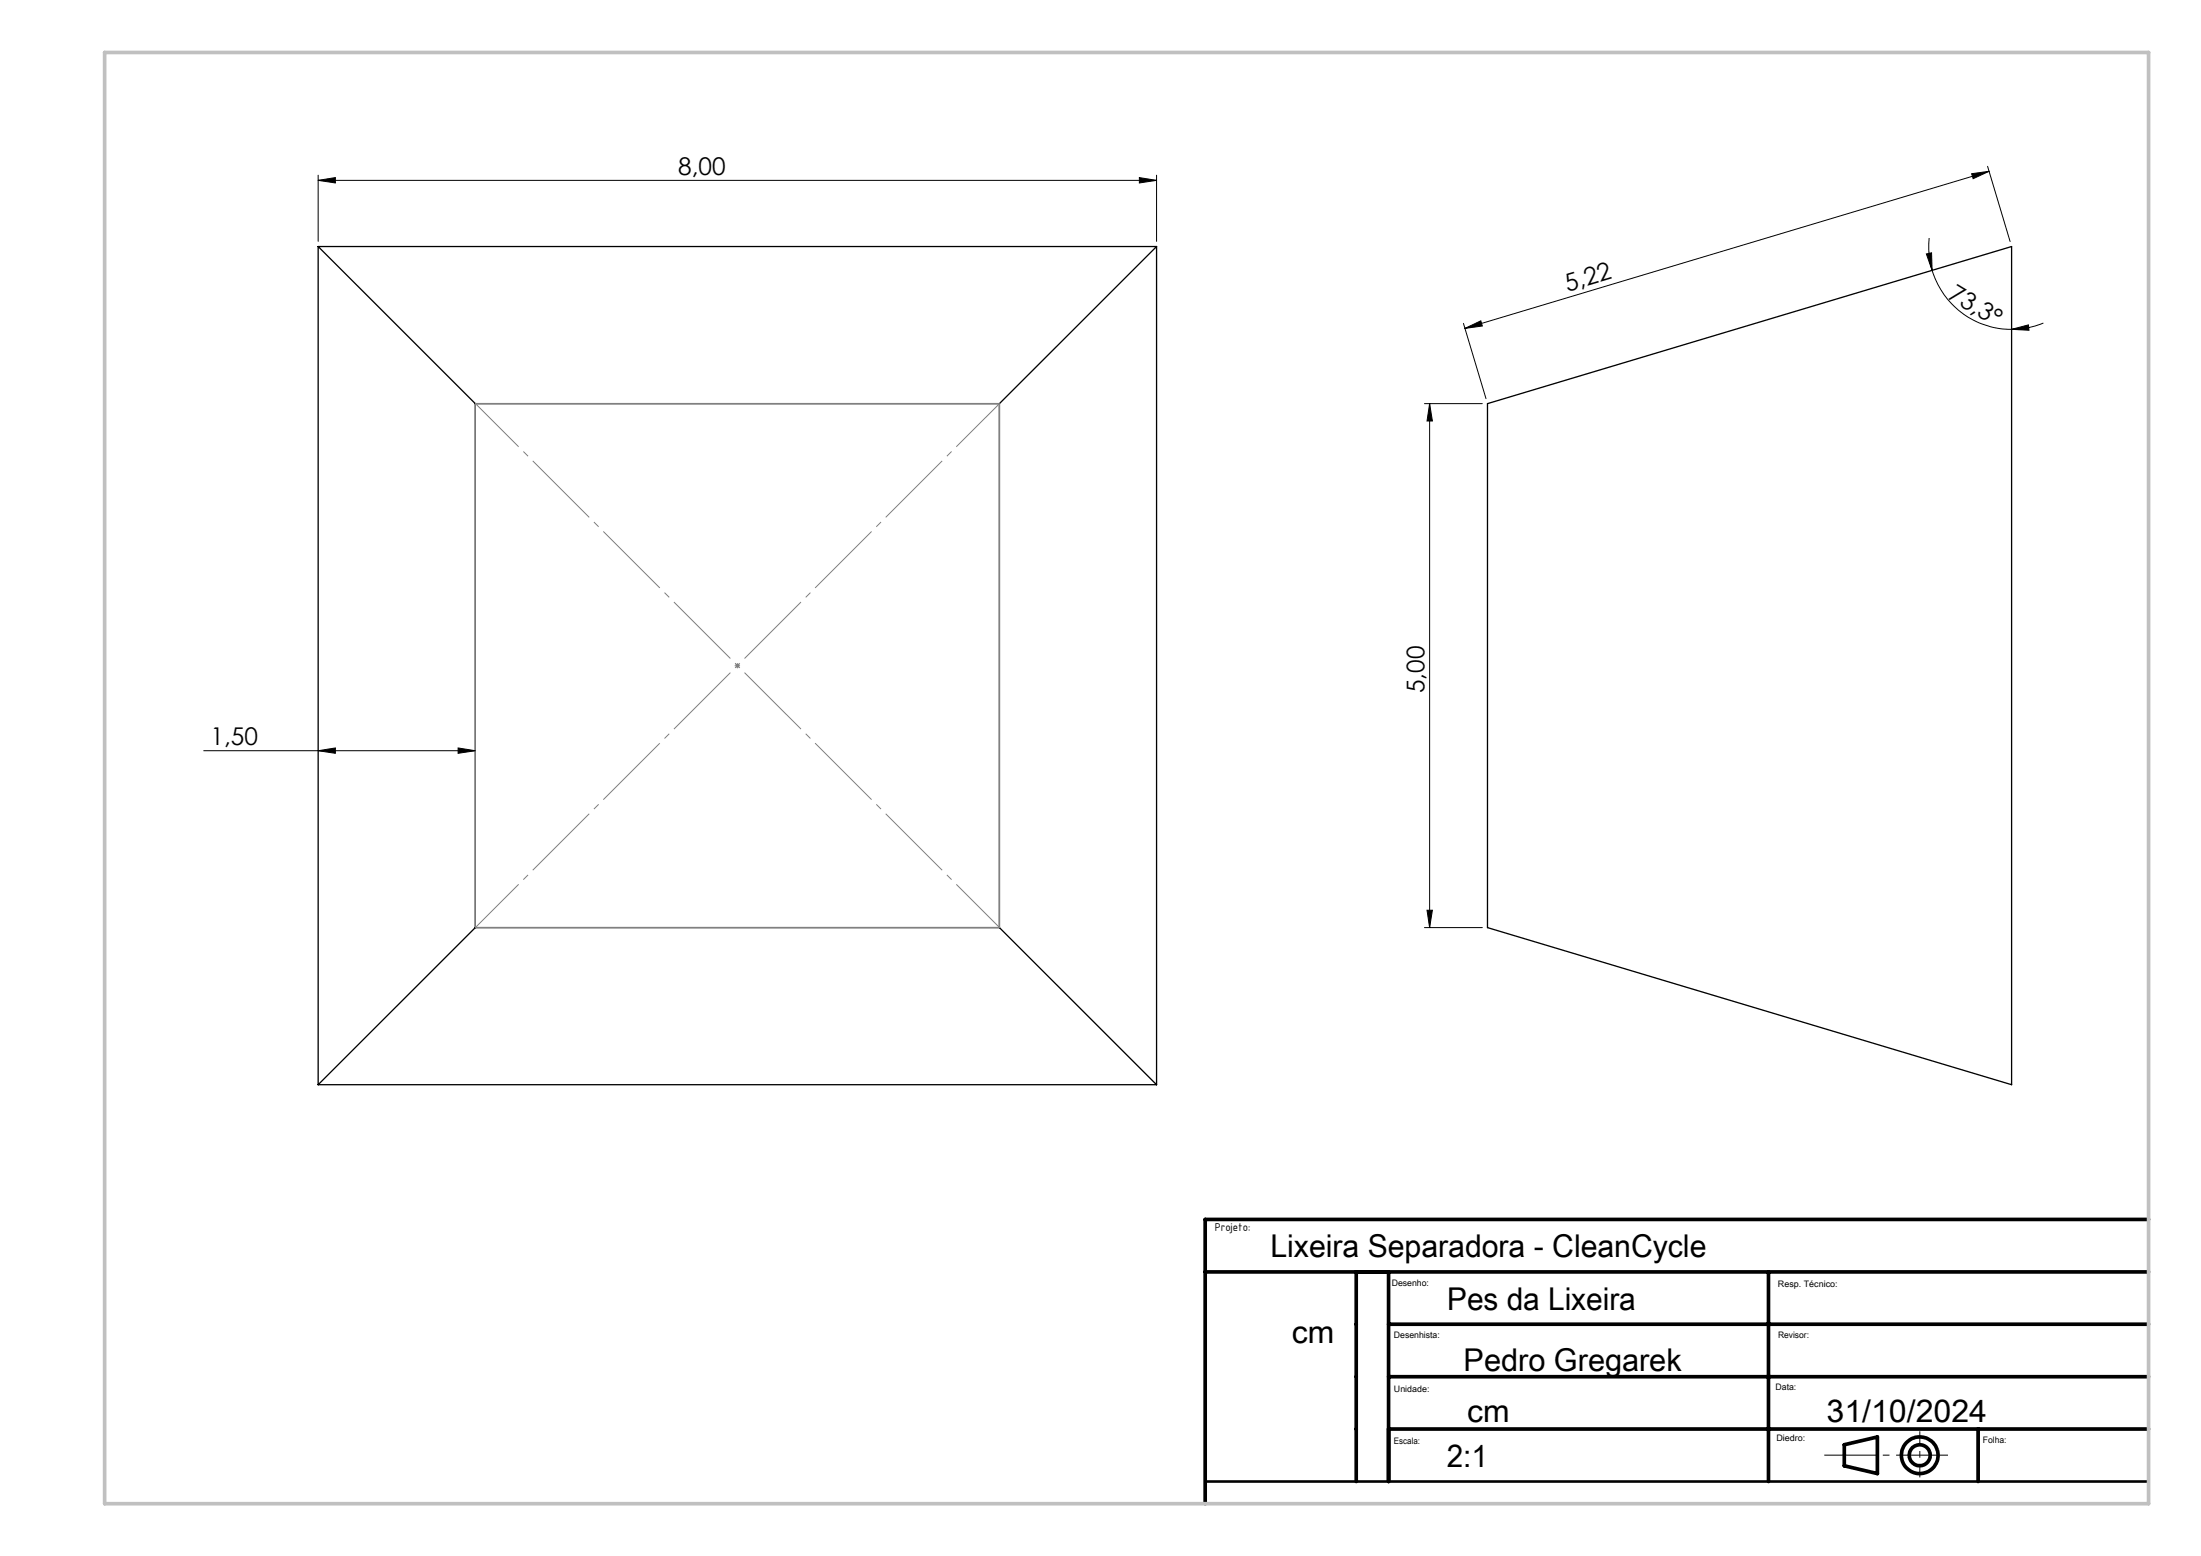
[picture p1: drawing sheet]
<svg xmlns="http://www.w3.org/2000/svg" width="420mm" height="297mm" viewBox="0 0 420 297" stroke-linecap="round" stroke-linejoin="round" font-family="sans-serif">
<g fill="none" stroke="#000" stroke-width=".25">
<path d="M60.7 47.1l30 29.9M60.7 47.1h160M60.7 47.1v159.9M220.7 47.1l-30 29.9M220.7 47.1v159.9M90.7 77h100M90.7 77v100.1M190.7 77v100.1M283.8 77l100.1-29.9v159.9l-100.1-29.9zM90.7 177.1h100M90.7 177.1l-30 29.9M190.7 177.1l30 29.9"/>
<path d="M60.7 207h160"/>
</g>
<g fill="none" stroke="#000" stroke-width=".19">
<path d="M60.7 34.4l3.3-.5v1zM60.7 33.4v12.7M60.7 34.4h160M217.4 33.9l3.3 .5-3.3 .5zM220.7 33.4v12.7M376.2 33.2l3.4-.5-3.1 1.4zM379.3 31.7l4.3 14.4M379.6 32.7l-100.1 30M367.6 48.5l1-.2 .1 3.3zM368.1 45.4a16.4 16.4 0 0 0 .6 6.2M368.7 51.6a15.8 15.8 0 0 0 15.2 11.3M271.8 77h11.1"/>
<path d="M272.8 77l.5 3.4h-1zM272.8 77v100.1M279.3 61.7l4.3 14.4M279.5 62.7l3.1-1.5 .3 1zM383.9 62.9l3.2-.9 .1 1zM389.9 61.7a15.4 15.4 0 0 1-6 1.2M38.9 143.3h51.8M60.7 143.3l3.3-.5v1zM87.4 142.8l3.3 .5-3.3 .5zM271.8 177.1h11.1M272.3 173.7h1l-.5 3.4z"/>
</g>
<g fill="none" stroke="#000" stroke-width=".7" stroke-linecap="butt">
<circle cx="366.3" cy="277.8" r="2.01"/>
<circle cx="366.3" cy="277.8" r="3.5"/>
</g>
<path d="M140.2 127.1h1M140.4 126.7l.7 .7M140.7 126.6v1M141.1 126.7l-.7 .7" fill="none" stroke="#808080" stroke-width=".19"/>
<path d="M348.1 277.8h23.6" fill="none" stroke="#000" stroke-width=".19" stroke-dasharray="15.2 1.3 1.3 1.3" stroke-dashoffset="5.3" stroke-linecap="butt"/>
<path d="M366.3 273.2v8.8" fill="none" stroke="#000" stroke-width=".19" stroke-dasharray="15.2 1.3 1.3 1.3" stroke-dashoffset="12.7" stroke-linecap="butt"/>
<path d="M90.7 77l100 100M90.7 177l100-100" fill="none" stroke="#808080" stroke-width=".19" stroke-dasharray="15.2 1.3 1.3 1.3" stroke-dashoffset="3.6" stroke-linecap="butt"/>
<path d="M90.7 77h100v100.1h-100z" fill="none" stroke="#808080" stroke-width=".25"/>
<path d="M230 282.8h180" fill="none" stroke="#000" stroke-width=".5"/>
<path d="M410 232.8h-180v54.2M230 242.8h180M258.8 242.8v40M265 252.8h145M265 242.8v40M337.5 242.8v40M265 272.8h145M265 262.8h145M351.9 275.8l6.3-1.5v7l-6.3-1.5zM377.5 272.8v10" fill="none" stroke="#000" stroke-width=".7"/>
<path d="M20 10h390v277h-390z" fill="none" stroke="#c0c0c0" stroke-width=".7"/>
<g fill="#000">
<path d="M217.4 33.9l3.3 .5-3.3 .5zM60.7 34.4l3.3-.5v1zM87.4 142.8l3.3 .5-3.3 .5zM60.7 143.3l3.3-.5v1z"/>
<path d="M367.6 48.5l1-.2 .1 3.3zM383.9 62.9l3.2-.9 .1 1z"/>
<path d="M272.8 77l.5 3.4h-1zM272.3 173.7h1l-.5 3.4z"/>
<path d="M279.5 62.7l3.1-1.5 .3 1zM376.2 33.2l3.4-.5-3.1 1.4z"/>
</g>
<g font-size="6">
<text x="242.4" y="239.9">Lixeira Separadora - CleanCycle</text>
<text x="276.1" y="250">Pes da Lixeira</text>
<text x="246.5" y="256.4">cm</text>
<text x="279.3" y="261.7">Pedro Gregarek</text>
<text x="280" y="271.5">cm</text>
<text x="348.6" y="271.5">31/10/2024</text>
<text x="276.1" y="280">2:1</text>
</g>
<g font-size="4.7">
<text x="129.4" y="33.4">8,00</text>
<text x="299.1" y="55.8" transform="rotate(-17 299.1 55.8)">5,22</text>
<text x="371.5" y="56.8" transform="rotate(31 371.5 56.8)">73,3°</text>
<text x="271.8" y="132.3" transform="rotate(-90 271.8 132.3)">5,00</text>
<text x="40.2" y="142.3">1,50</text>
</g>
<text font-size="2.3" x="231.8" y="235">Projeto:</text>
<g font-size="1.7">
<text x="265.6" y="245.4">Desenho:</text>
<text x="339.3" y="245.6">Resp. Técnico:</text>
<text x="266" y="255.3">Desenhista:</text>
<text x="339.3" y="255.4">Revisor:</text>
<text x="266" y="265.8">Unidade:</text>
<text x="338.8" y="265.3">Data:</text>
<text x="266" y="275.7">Escala:</text>
<text x="339" y="275.1">Diedro:</text>
<text x="378.4" y="275.5">Folha:</text>
</g>
</svg>
